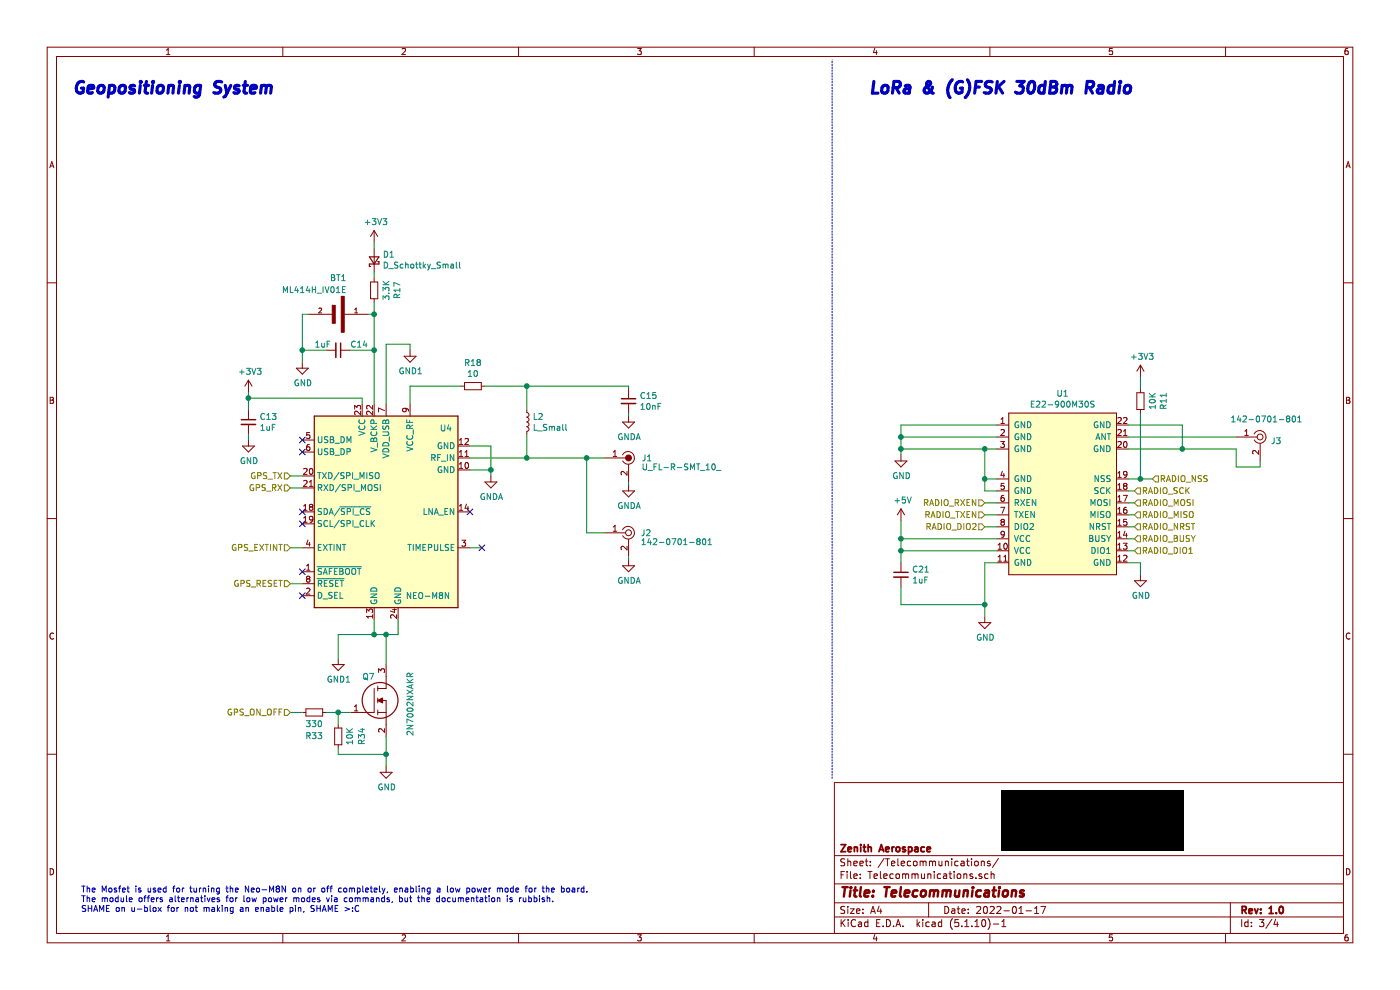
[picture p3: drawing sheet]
EESchema Schematic File Version 4
EELAYER 30 0
EELAYER END
$Descr A4 11693 8268
encoding utf-8
Sheet 3 4
Title "Telecommunications"
Date "2022-01-17"
Rev "1.0"
Comp "Zenith Aerospace"
Comment1 ""
Comment2 ""
Comment3 ""
Comment4 ""
$EndDescr
NoConn ~ 2525 3675
NoConn ~ 2525 3775
NoConn ~ 2525 4275
NoConn ~ 2525 4375
Text HLabel 2425 4575 0    50   Input ~ 0
GPS_EXTINT
Wire Wire Line
	2425 4575 2525 4575
NoConn ~ 2525 4775
Text HLabel 2425 4875 0    50   Input ~ 0
GPS_RESET
Wire Wire Line
	2425 4875 2525 4875
NoConn ~ 2525 4975
Text HLabel 2425 5950 0    50   Input ~ 0
GPS_ON_OFF
Wire Wire Line
	4025 4575 3925 4575
Wire Wire Line
	3225 3375 3225 2875
Wire Wire Line
	3225 2875 3425 2875
Wire Wire Line
	3425 2875 3425 2925
$Comp
L power:+3V3 #PWR019
U 1 1
P 2075 3275
F 0 "#PWR019" H 2075 3125 50  0001 C CNN
F 1 "+3V3" H 2090 3448 50  0000 C CNN
F 2 "" H 2075 3275 50  0001 C CNN
F 3 "" H 2075 3275 50  0001 C CNN
	1    2075 3275
	1    0    0    -1  
$EndComp
$Comp
L power:GND #PWR020
U 1 1
P 2075 3675
F 0 "#PWR020" H 2075 3425 50  0001 C CNN
F 1 "GND" H 2080 3502 50  0000 C CNN
F 2 "" H 2075 3675 50  0001 C CNN
F 3 "" H 2075 3675 50  0001 C CNN
	1    2075 3675
	1    0    0    -1  
$EndComp
$Comp
L Device:C_Small C13
U 1 1
P 2075 3525
F 0 "C13" H 2167 3571 50  0000 L CNN
F 1 "1uF" H 2167 3480 50  0000 L CNN
F 2 "Capacitor_SMD:C_0603_1608Metric" H 2075 3525 50  0001 C CNN
F 3 "~" H 2075 3525 50  0001 C CNN
	1    2075 3525
	1    0    0    -1  
$EndComp
Wire Wire Line
	2075 3625 2075 3675
$Comp
L dk_Coaxial-Connectors-RF:142-0701-801 J2
U 1 1
P 5250 4450
F 0 "J2" H 5150 4450 50  0000 R CNN
F 1 "142-0701-801" H 5150 4375 50  0000 R CNN
F 2 "Alcantara_v.1:SMA_Amphenol_132289_EdgeMount" H 5450 4650 60  0001 L CNN
F 3 "http://www.belfuse.com/resources/Johnson/drawings/dr-1420701801.pdf" H 5450 4750 60  0001 L CNN
F 4 "J502-ND" H 5450 4850 60  0001 L CNN "Digi-Key_PN"
F 5 "142-0701-801" H 5450 4950 60  0001 L CNN "MPN"
F 6 "Connectors, Interconnects" H 5450 5050 60  0001 L CNN "Category"
F 7 "Coaxial Connectors (RF)" H 5450 5150 60  0001 L CNN "Family"
F 8 "http://www.belfuse.com/resources/Johnson/drawings/dr-1420701801.pdf" H 5450 5250 60  0001 L CNN "DK_Datasheet_Link"
F 9 "/product-detail/en/cinch-connectivity-solutions-johnson/142-0701-801/J502-ND/35280" H 5450 5350 60  0001 L CNN "DK_Detail_Page"
F 10 "CONN SMA JACK STR 50OHM EDGE MNT" H 5450 5450 60  0001 L CNN "Description"
F 11 "Cinch Connectivity Solutions Johnson" H 5450 5550 60  0001 L CNN "Manufacturer"
F 12 "Active" H 5450 5650 60  0001 L CNN "Status"
	1    5250 4450
	-1   0    0    -1  
$EndComp
$Comp
L Device:L_Small L2
U 1 1
P 4400 3525
F 0 "L2" H 4448 3571 50  0000 L CNN
F 1 "L_Small" H 4448 3480 50  0000 L CNN
F 2 "Inductor_SMD:L_0402_1005Metric_Pad0.77x0.64mm_HandSolder" H 4400 3525 50  0001 C CNN
F 3 "~" H 4400 3525 50  0001 C CNN
	1    4400 3525
	1    0    0    -1  
$EndComp
Wire Wire Line
	3425 3375 3425 3225
Wire Wire Line
	3425 3225 3850 3225
Wire Wire Line
	4400 3225 4400 3425
Wire Wire Line
	4400 3825 4400 3625
Wire Wire Line
	4050 3225 4400 3225
$Comp
L Device:R_Small R18
U 1 1
P 3950 3225
F 0 "R18" V 3754 3225 50  0000 C CNN
F 1 "10" V 3845 3225 50  0000 C CNN
F 2 "Resistor_SMD:R_0603_1608Metric" H 3950 3225 50  0001 C CNN
F 3 "~" H 3950 3225 50  0001 C CNN
	1    3950 3225
	0    1    1    0   
$EndComp
$Comp
L Device:C_Small C15
U 1 1
P 5250 3350
F 0 "C15" H 5342 3396 50  0000 L CNN
F 1 "10nF" H 5342 3305 50  0000 L CNN
F 2 "Capacitor_SMD:C_0603_1608Metric" H 5250 3350 50  0001 C CNN
F 3 "~" H 5250 3350 50  0001 C CNN
	1    5250 3350
	1    0    0    -1  
$EndComp
Wire Wire Line
	5250 3250 5250 3225
Wire Wire Line
	5250 3225 4400 3225
Connection ~ 4400 3225
$Comp
L Alcantara_v.1.0-rescue:U_FL-R-SMT_10_-dk_Coaxial-Connectors-RF J1
U 1 1
P 5250 3825
AR Path="/60E666C0" Ref="J1"  Part="1" 
AR Path="/60D892C4/60E666C0" Ref="J1"  Part="1" 
F 0 "J1" H 5050 3825 50  0000 L CNN
F 1 "U_FL-R-SMT_10_" H 4475 3750 50  0000 L CNN
F 2 "Connector_Coaxial:U.FL_Hirose_U.FL-R-SMT-1_Vertical" H 5450 4025 60  0001 L CNN
F 3 "https://media.digikey.com/pdf/Data%20Sheets/Hirose%20PDFs/UFL%20Series.pdf" H 5450 4125 60  0001 L CNN
F 4 "H9161CT-ND" H 5450 4225 60  0001 L CNN "Digi-Key_PN"
F 5 "U.FL-R-SMT(10)" H 5450 4325 60  0001 L CNN "MPN"
F 6 "Connectors, Interconnects" H 5450 4425 60  0001 L CNN "Category"
F 7 "Coaxial Connectors (RF)" H 5450 4525 60  0001 L CNN "Family"
F 8 "https://media.digikey.com/pdf/Data%20Sheets/Hirose%20PDFs/UFL%20Series.pdf" H 5450 4625 60  0001 L CNN "DK_Datasheet_Link"
F 9 "/product-detail/en/hirose-electric-co-ltd/U.FL-R-SMT(10)/H9161CT-ND/2135256" H 5450 4725 60  0001 L CNN "DK_Detail_Page"
F 10 "CONN U.FL RCPT STR 50 OHM SMD" H 5450 4825 60  0001 L CNN "Description"
F 11 "Hirose Electric Co Ltd" H 5450 4925 60  0001 L CNN "Manufacturer"
F 12 "Active" H 5450 5025 60  0001 L CNN "Status"
	1    5250 3825
	-1   0    0    -1  
$EndComp
Wire Wire Line
	5050 4450 4900 4450
Text Notes 600  800  0    98   Italic 20
Geopositioning System
Text HLabel 9475 4200 2    50   Input ~ 0
RADIO_MOSI
Wire Wire Line
	9475 4200 9425 4200
Text HLabel 9475 4300 2    50   Input ~ 0
RADIO_MISO
Text HLabel 9475 4400 2    50   Input ~ 0
RADIO_NRST
Text HLabel 9475 4500 2    50   Input ~ 0
RADIO_BUSY
Wire Wire Line
	9425 4400 9475 4400
Wire Wire Line
	9425 4300 9475 4300
Wire Wire Line
	9475 4500 9425 4500
Text HLabel 9475 4600 2    50   Input ~ 0
RADIO_DIO1
Wire Wire Line
	9425 4600 9475 4600
$Comp
L power:+5V #PWR?
U 1 1
P 7525 4350
AR Path="/60D267AF/60FC2EF1" Ref="#PWR?"  Part="1" 
AR Path="/60D892C4/60FC2EF1" Ref="#PWR029"  Part="1" 
F 0 "#PWR029" H 7525 4200 50  0001 C CNN
F 1 "+5V" H 7540 4523 50  0000 C CNN
F 2 "" H 7525 4350 50  0001 C CNN
F 3 "" H 7525 4350 50  0001 C CNN
	1    7525 4350
	1    0    0    -1  
$EndComp
Wire Wire Line
	7525 4350 7525 4500
Wire Wire Line
	7525 4500 8325 4500
Wire Wire Line
	8325 4600 7525 4600
Wire Wire Line
	7525 4600 7525 4500
Connection ~ 7525 4500
$Comp
L power:GND #PWR?
U 1 1
P 9525 4800
AR Path="/60D267AF/60FC2EFC" Ref="#PWR?"  Part="1" 
AR Path="/60D892C4/60FC2EFC" Ref="#PWR031"  Part="1" 
F 0 "#PWR031" H 9525 4550 50  0001 C CNN
F 1 "GND" H 9530 4627 50  0000 C CNN
F 2 "" H 9525 4800 50  0001 C CNN
F 3 "" H 9525 4800 50  0001 C CNN
	1    9525 4800
	1    0    0    -1  
$EndComp
Wire Wire Line
	9525 4800 9525 4700
Wire Wire Line
	9525 4700 9425 4700
$Comp
L power:GND #PWR?
U 1 1
P 8225 5150
AR Path="/60D267AF/60FC2F04" Ref="#PWR?"  Part="1" 
AR Path="/60D892C4/60FC2F04" Ref="#PWR030"  Part="1" 
F 0 "#PWR030" H 8225 4900 50  0001 C CNN
F 1 "GND" H 8230 4977 50  0000 C CNN
F 2 "" H 8225 5150 50  0001 C CNN
F 3 "" H 8225 5150 50  0001 C CNN
	1    8225 5150
	1    0    0    -1  
$EndComp
Wire Wire Line
	8225 5150 8225 5050
Wire Wire Line
	8225 4700 8325 4700
$Comp
L power:GND #PWR?
U 1 1
P 7525 3800
AR Path="/60D267AF/60FC2F0C" Ref="#PWR?"  Part="1" 
AR Path="/60D892C4/60FC2F0C" Ref="#PWR028"  Part="1" 
F 0 "#PWR028" H 7525 3550 50  0001 C CNN
F 1 "GND" H 7530 3627 50  0000 C CNN
F 2 "" H 7525 3800 50  0001 C CNN
F 3 "" H 7525 3800 50  0001 C CNN
	1    7525 3800
	1    0    0    -1  
$EndComp
Wire Wire Line
	7525 3800 7525 3750
Wire Wire Line
	7525 3550 8325 3550
Wire Wire Line
	8325 3750 8225 3750
Connection ~ 7525 3750
Wire Wire Line
	7525 3750 7525 3650
Wire Wire Line
	7525 3650 8325 3650
Connection ~ 7525 3650
Wire Wire Line
	7525 3650 7525 3550
Text HLabel 8225 4400 0    50   Input ~ 0
RADIO_DIO2
Text HLabel 8225 4300 0    50   Input ~ 0
RADIO_TXEN
Text HLabel 8225 4200 0    50   Input ~ 0
RADIO_RXEN
Wire Wire Line
	8225 4200 8325 4200
Wire Wire Line
	8225 4300 8325 4300
Wire Wire Line
	8225 4400 8325 4400
Wire Wire Line
	8325 4100 8225 4100
Wire Wire Line
	8225 4100 8225 4000
Connection ~ 8225 3750
Wire Wire Line
	8225 3750 7525 3750
Wire Wire Line
	8325 4000 8225 4000
Connection ~ 8225 4000
Wire Wire Line
	8225 4000 8225 3750
Text HLabel 9625 4000 2    50   Input ~ 0
RADIO_NSS
Wire Wire Line
	9625 4000 9525 4000
Text HLabel 9475 4100 2    50   Input ~ 0
RADIO_SCK
Wire Wire Line
	9425 4100 9475 4100
$Comp
L dk_Coaxial-Connectors-RF:142-0701-801 J?
U 1 1
P 10525 3650
AR Path="/60D267AF/60FC2F34" Ref="J?"  Part="1" 
AR Path="/60D892C4/60FC2F34" Ref="J3"  Part="1" 
F 0 "J3" H 10437 3618 50  0000 R CNN
F 1 "142-0701-801" H 10775 3800 50  0000 R CNN
F 2 "Alcantara_v.1:SMA_Amphenol_132289_EdgeMount" H 10725 3850 60  0001 L CNN
F 3 "http://www.belfuse.com/resources/Johnson/drawings/dr-1420701801.pdf" H 10725 3950 60  0001 L CNN
F 4 "J502-ND" H 10725 4050 60  0001 L CNN "Digi-Key_PN"
F 5 "142-0701-801" H 10725 4150 60  0001 L CNN "MPN"
F 6 "Connectors, Interconnects" H 10725 4250 60  0001 L CNN "Category"
F 7 "Coaxial Connectors (RF)" H 10725 4350 60  0001 L CNN "Family"
F 8 "http://www.belfuse.com/resources/Johnson/drawings/dr-1420701801.pdf" H 10725 4450 60  0001 L CNN "DK_Datasheet_Link"
F 9 "/product-detail/en/cinch-connectivity-solutions-johnson/142-0701-801/J502-ND/35280" H 10725 4550 60  0001 L CNN "DK_Detail_Page"
F 10 "CONN SMA JACK STR 50OHM EDGE MNT" H 10725 4650 60  0001 L CNN "Description"
F 11 "Cinch Connectivity Solutions Johnson" H 10725 4750 60  0001 L CNN "Manufacturer"
F 12 "Active" H 10725 4850 60  0001 L CNN "Status"
	1    10525 3650
	-1   0    0    -1  
$EndComp
Wire Wire Line
	10325 3650 9425 3650
Wire Wire Line
	9875 3550 9875 3750
Wire Wire Line
	9875 3750 9425 3750
Wire Wire Line
	9425 3550 9875 3550
Wire Wire Line
	9875 3750 10325 3750
Wire Wire Line
	10325 3750 10325 3900
Wire Wire Line
	10325 3900 10525 3900
Connection ~ 9875 3750
Wire Wire Line
	10525 3900 10525 3850
Text Notes 7250 800  0    98   Italic 20
LoRa & (G)FSK 30dBm Radio
Wire Notes Line
	6950 6500 6950 500 
$Comp
L ML414H_IV01E:ML414H_IV01E BT?
U 1 1
P 2875 2625
AR Path="/6116FC93" Ref="BT?"  Part="1" 
AR Path="/60D892C4/6116FC93" Ref="BT1"  Part="1" 
F 0 "BT1" H 2925 2325 50  0000 C CNN
F 1 "ML414H_IV01E" H 3125 2425 50  0000 C CNN
F 2 "Downloaded:SEIKO_ML414H_IV01E" H 2875 2625 50  0001 L BNN
F 3 "" H 2875 2625 50  0001 L BNN
F 4 "Manufacturer Recommendation" H 2875 2625 50  0001 L BNN "STANDARD"
F 5 "SEIKO" H 2875 2625 50  0001 L BNN "MANUFACTURER"
	1    2875 2625
	-1   0    0    1   
$EndComp
$Comp
L Device:C_Small C14
U 1 1
P 2825 2925
F 0 "C14" V 2775 3025 50  0000 L CNN
F 1 "1uF" V 2775 2725 50  0000 L CNN
F 2 "Capacitor_SMD:C_0603_1608Metric" H 2825 2925 50  0001 C CNN
F 3 "~" H 2825 2925 50  0001 C CNN
	1    2825 2925
	0    1    1    0   
$EndComp
$Comp
L Device:R_Small R17
U 1 1
P 3125 2425
F 0 "R17" V 2929 2425 50  0000 C CNN
F 1 "3.3K" V 3020 2425 50  0000 C CNN
F 2 "Resistor_SMD:R_0603_1608Metric" H 3125 2425 50  0001 C CNN
F 3 "~" H 3125 2425 50  0001 C CNN
	1    3125 2425
	-1   0    0    1   
$EndComp
$Comp
L power:+3V3 #PWR022
U 1 1
P 3125 2025
F 0 "#PWR022" H 3125 1875 50  0001 C CNN
F 1 "+3V3" H 3140 2198 50  0000 C CNN
F 2 "" H 3125 2025 50  0001 C CNN
F 3 "" H 3125 2025 50  0001 C CNN
	1    3125 2025
	1    0    0    -1  
$EndComp
$Comp
L power:GND #PWR021
U 1 1
P 2525 3025
F 0 "#PWR021" H 2525 2775 50  0001 C CNN
F 1 "GND" H 2530 2852 50  0000 C CNN
F 2 "" H 2525 3025 50  0001 C CNN
F 3 "" H 2525 3025 50  0001 C CNN
	1    2525 3025
	1    0    0    -1  
$EndComp
Wire Wire Line
	2525 2625 2575 2625
Wire Wire Line
	2525 2925 2725 2925
Wire Wire Line
	2925 2925 3125 2925
Wire Wire Line
	3125 2925 3125 2625
Wire Wire Line
	3125 2625 3075 2625
$Comp
L Device:D_Schottky_Small D1
U 1 1
P 3125 2175
F 0 "D1" V 3171 2105 50  0000 R CNN
F 1 "D_Schottky_Small" V 3080 2105 50  0000 R CNN
F 2 "Diode_SMD:D_0603_1608Metric" V 3125 2175 50  0001 C CNN
F 3 "~" V 3125 2175 50  0001 C CNN
	1    3125 2175
	0    -1   -1   0   
$EndComp
Wire Wire Line
	3125 2075 3125 2025
Wire Wire Line
	3125 2275 3125 2325
Wire Wire Line
	2075 3425 2075 3325
Wire Wire Line
	2075 3325 3025 3325
Wire Wire Line
	3025 3325 3025 3375
Wire Wire Line
	2075 3275 2075 3325
Connection ~ 2075 3325
Wire Wire Line
	2525 2625 2525 2925
Wire Wire Line
	2525 3025 2525 2925
Connection ~ 2525 2925
Wire Wire Line
	3125 3375 3125 2925
Connection ~ 3125 2925
Wire Wire Line
	3125 2625 3125 2525
Connection ~ 3125 2625
Wire Wire Line
	2425 4075 2525 4075
Text HLabel 2425 4075 0    50   Input ~ 0
GPS_RX
Wire Wire Line
	2425 3975 2525 3975
Text HLabel 2425 3975 0    50   Input ~ 0
GPS_TX
$Comp
L Device:R_Small R11
U 1 1
P 9525 3350
F 0 "R11" V 9329 3350 50  0000 C CNN
F 1 "10K" V 9420 3350 50  0000 C CNN
F 2 "Resistor_SMD:R_0603_1608Metric" H 9525 3350 50  0001 C CNN
F 3 "~" H 9525 3350 50  0001 C CNN
	1    9525 3350
	-1   0    0    1   
$EndComp
Wire Wire Line
	9525 3450 9525 4000
Connection ~ 9525 4000
Wire Wire Line
	9525 4000 9425 4000
$Comp
L power:+3V3 #PWR0115
U 1 1
P 9525 3150
F 0 "#PWR0115" H 9525 3000 50  0001 C CNN
F 1 "+3V3" H 9540 3323 50  0000 C CNN
F 2 "" H 9525 3150 50  0001 C CNN
F 3 "" H 9525 3150 50  0001 C CNN
	1    9525 3150
	1    0    0    -1  
$EndComp
Wire Wire Line
	9525 3150 9525 3250
$Comp
L Device:C_Small C21
U 1 1
P 7525 4800
F 0 "C21" H 7617 4846 50  0000 L CNN
F 1 "1uF" H 7617 4755 50  0000 L CNN
F 2 "Capacitor_SMD:C_0805_2012Metric" H 7525 4800 50  0001 C CNN
F 3 "~" H 7525 4800 50  0001 C CNN
	1    7525 4800
	1    0    0    -1  
$EndComp
Wire Wire Line
	7525 4900 7525 5050
Wire Wire Line
	7525 5050 8225 5050
Connection ~ 8225 5050
Wire Wire Line
	8225 5050 8225 4700
Wire Wire Line
	7525 4700 7525 4600
Connection ~ 7525 4600
$Comp
L E22_Radios_Zenith:E22-900M30S U1
U 1 1
P 8875 4150
F 0 "U1" H 8875 5015 50  0000 C CNN
F 1 "E22-900M30S" H 8875 4924 50  0000 C CNN
F 2 "E22_Radios_Zenith:E22-900M30S" H 8975 4350 50  0001 C CNN
F 3 "" H 8975 4350 50  0001 C CNN
	1    8875 4150
	1    0    0    -1  
$EndComp
$Comp
L power:GNDA #PWR0118
U 1 1
P 5250 3475
F 0 "#PWR0118" H 5250 3225 50  0001 C CNN
F 1 "GNDA" H 5255 3302 50  0000 C CNN
F 2 "" H 5250 3475 50  0001 C CNN
F 3 "" H 5250 3475 50  0001 C CNN
	1    5250 3475
	1    0    0    -1  
$EndComp
Wire Wire Line
	3925 3825 4400 3825
Connection ~ 4400 3825
Wire Wire Line
	5250 3475 5250 3450
NoConn ~ 3925 4275
$Comp
L power:GNDA #PWR0119
U 1 1
P 5250 4675
F 0 "#PWR0119" H 5250 4425 50  0001 C CNN
F 1 "GNDA" H 5255 4502 50  0000 C CNN
F 2 "" H 5250 4675 50  0001 C CNN
F 3 "" H 5250 4675 50  0001 C CNN
	1    5250 4675
	1    0    0    -1  
$EndComp
Wire Wire Line
	4400 3825 4900 3825
Wire Wire Line
	5250 4650 5250 4675
Wire Wire Line
	4900 3825 4900 4450
Connection ~ 4900 3825
Wire Wire Line
	4900 3825 5050 3825
$Comp
L power:GNDA #PWR0120
U 1 1
P 5250 4050
F 0 "#PWR0120" H 5250 3800 50  0001 C CNN
F 1 "GNDA" H 5255 3877 50  0000 C CNN
F 2 "" H 5250 4050 50  0001 C CNN
F 3 "" H 5250 4050 50  0001 C CNN
	1    5250 4050
	1    0    0    -1  
$EndComp
Wire Wire Line
	5250 4025 5250 4050
Wire Wire Line
	3925 3725 4100 3725
Wire Wire Line
	4100 3725 4100 3925
Wire Wire Line
	4100 3925 3925 3925
$Comp
L power:GNDA #PWR0121
U 1 1
P 4100 3975
F 0 "#PWR0121" H 4100 3725 50  0001 C CNN
F 1 "GNDA" H 4105 3802 50  0000 C CNN
F 2 "" H 4100 3975 50  0001 C CNN
F 3 "" H 4100 3975 50  0001 C CNN
	1    4100 3975
	1    0    0    -1  
$EndComp
Wire Wire Line
	4100 3975 4100 3925
Connection ~ 4100 3925
$Comp
L Device:R_Small R?
U 1 1
P 2625 5950
AR Path="/60D8A7EE/61A3932D" Ref="R?"  Part="1" 
AR Path="/60D892C4/61A3932D" Ref="R33"  Part="1" 
F 0 "R33" V 2425 5950 50  0000 C CNN
F 1 "330" V 2525 5950 50  0000 C CNN
F 2 "Resistor_SMD:R_0603_1608Metric" H 2625 5950 50  0001 C CNN
F 3 "~" H 2625 5950 50  0001 C CNN
	1    2625 5950
	0    -1   -1   0   
$EndComp
Wire Wire Line
	2725 5950 2825 5950
$Comp
L Device:R_Small R?
U 1 1
P 2825 6150
AR Path="/60D8A7EE/61A39334" Ref="R?"  Part="1" 
AR Path="/60D892C4/61A39334" Ref="R34"  Part="1" 
F 0 "R34" V 2625 6150 50  0000 C CNN
F 1 "10K" V 2725 6150 50  0000 C CNN
F 2 "Resistor_SMD:R_0603_1608Metric" H 2825 6150 50  0001 C CNN
F 3 "~" H 2825 6150 50  0001 C CNN
	1    2825 6150
	-1   0    0    1   
$EndComp
Wire Wire Line
	2825 6050 2825 5950
Connection ~ 2825 5950
Wire Wire Line
	2825 5950 2925 5950
Wire Wire Line
	3225 6150 3225 6300
Wire Wire Line
	3225 6300 2825 6300
Wire Wire Line
	2825 6300 2825 6250
$Comp
L power:GND #PWR?
U 1 1
P 3225 6400
AR Path="/60D8A7EE/61A39340" Ref="#PWR?"  Part="1" 
AR Path="/60D892C4/61A39340" Ref="#PWR0122"  Part="1" 
F 0 "#PWR0122" H 3225 6150 50  0001 C CNN
F 1 "GND" H 3230 6227 50  0000 C CNN
F 2 "" H 3225 6400 50  0001 C CNN
F 3 "" H 3225 6400 50  0001 C CNN
	1    3225 6400
	1    0    0    -1  
$EndComp
Wire Wire Line
	3225 6400 3225 6300
Connection ~ 3225 6300
Wire Wire Line
	2425 5950 2525 5950
$Comp
L SamacSys_Parts:2N7002NXAKR Q?
U 1 1
P 2925 5950
AR Path="/60D8A7EE/61A39350" Ref="Q?"  Part="1" 
AR Path="/60D892C4/61A39350" Ref="Q7"  Part="1" 
F 0 "Q7" H 3025 6250 50  0000 L CNN
F 1 "2N7002NXAKR" V 3425 5750 50  0000 L CNN
F 2 "SamacSys_Parts:SOT95P230X110-3N" H 3375 5900 50  0001 L CNN
F 3 "" H 3375 5800 50  0001 L CNN
F 4 "NEXPERIA - 2N7002NXAKR - MOSFET Transistor, Trench, N Channel, 190 mA, 60 V, 3 ohm, 10 V, 1.6 V" H 3375 5700 50  0001 L CNN "Description"
F 5 "1.1" H 3375 5600 50  0001 L CNN "Height"
F 6 "771-2N7002NXAKR" H 3375 5500 50  0001 L CNN "Mouser Part Number"
F 7 "https://www.mouser.co.uk/ProductDetail/Nexperia/2N7002NXAKR?qs=%252B6g0mu59x7JoAsZYPFXqhw%3D%3D" H 3375 5400 50  0001 L CNN "Mouser Price/Stock"
F 8 "Nexperia" H 3375 5300 50  0001 L CNN "Manufacturer_Name"
F 9 "2N7002NXAKR" H 3375 5200 50  0001 L CNN "Manufacturer_Part_Number"
	1    2925 5950
	1    0    0    -1  
$EndComp
NoConn ~ 4025 4575
$Comp
L Zenith_Modified_Libraries:NEO-M8N U?
U 1 1
P 3225 4275
AR Path="/60D8A4F2" Ref="U?"  Part="1" 
AR Path="/60D892C4/60D8A4F2" Ref="U4"  Part="1" 
F 0 "U4" H 3725 4975 50  0000 C CNN
F 1 "NEO-M8N" H 3575 3575 50  0000 C CNN
F 2 "RF_GPS:ublox_NEO" H 3625 3425 50  0001 C CNN
F 3 "https://www.u-blox.com/sites/default/files/NEO-M8-FW3_DataSheet_%28UBX-15031086%29.pdf" H 3225 4275 50  0001 C CNN
	1    3225 4275
	1    0    0    -1  
$EndComp
Wire Wire Line
	3125 5175 3125 5300
Wire Wire Line
	3125 5300 3225 5300
Wire Wire Line
	3225 5300 3225 5550
Wire Wire Line
	3225 5300 3325 5300
Wire Wire Line
	3325 5300 3325 5175
Connection ~ 3225 5300
$Comp
L power:GND1 #PWR0123
U 1 1
P 2825 5500
F 0 "#PWR0123" H 2825 5250 50  0001 C CNN
F 1 "GND1" H 2830 5327 50  0000 C CNN
F 2 "" H 2825 5500 50  0001 C CNN
F 3 "" H 2825 5500 50  0001 C CNN
	1    2825 5500
	1    0    0    -1  
$EndComp
Wire Wire Line
	2825 5500 2825 5300
Wire Wire Line
	2825 5300 3125 5300
Connection ~ 3125 5300
$Comp
L power:GND1 #PWR0124
U 1 1
P 3425 2925
F 0 "#PWR0124" H 3425 2675 50  0001 C CNN
F 1 "GND1" H 3430 2752 50  0000 C CNN
F 2 "" H 3425 2925 50  0001 C CNN
F 3 "" H 3425 2925 50  0001 C CNN
	1    3425 2925
	1    0    0    -1  
$EndComp
Text Notes 675  7625 0    50   ~ 0
The Mosfet is used for turning the Neo-M8N on or off completely, enabling a low power mode for the board.\nThe module offers alternatives for low power modes via commands, but the documentation is rubbish.\nSHAME on u-blox for not making an enable pin, SHAME >:C
$EndSCHEMATC
